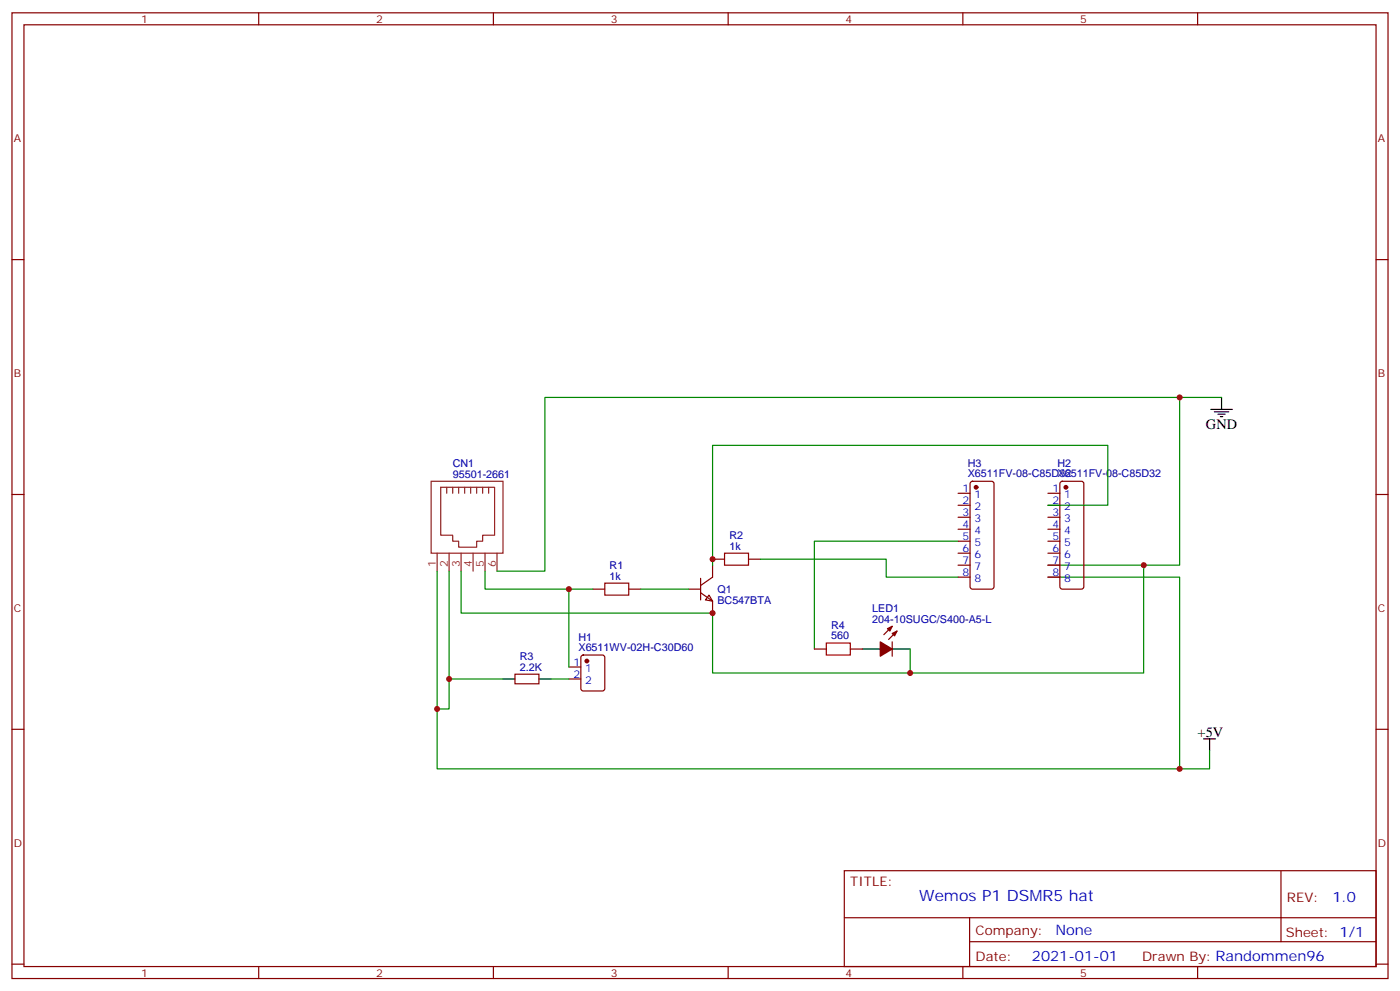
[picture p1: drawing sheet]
<svg xmlns="http://www.w3.org/2000/svg" width="412mm" height="292mm" viewBox="0 0 412 292" stroke-linecap="round" stroke-linejoin="round" font-family="sans-serif">
<g fill="none" stroke="#870000" stroke-width=".35">
<path d="M3.5 3.8h405.4v284.3h-405.4zM7.1 7.3h398.2v277.3h-398.2zM76.2 3.8v3.5M145.3 3.8v3.5M214.5 3.8v3.5M283.6 3.8v3.5M352.8 3.8v3.5M3.5 76.4h3.6M405.3 76.4h3.6M3.5 145.6h3.6M282.2 145.2h3.6M282.2 148.8h3.6"/>
<path d="M282.2 152.3h3.6M282.2 155.8h3.6M282.2 159.3h3.6M286 141.9l.5-.2h5.6l.5 .2 .2 .5v30.4l-.2 .5-.5 .2h-5.6l-.5-.3-.2-.4v-30.4zM308.7 145.2h3.5M308.7 148.8h3.5M308.7 152.3h3.5M308.7 155.8h3.5M308.7 159.3h3.5M312.4 141.9l.5-.2h5.7l.5 .2 .2 .5v30.4l-.3 .5-.4 .2h-5.7l-.5-.3-.2-.4v-30.4zM405.3 145.6h3.6M174.6 173.5h3.6"/>
<path d="M185.2 173.5h3.5M202.8 173.5h3.6M206.4 174.5l3.5 2.5v3.5M206.4 170.3v6.3M208.8 175.2l1.1 1.8-2.1-.4zM209.9 166.4v3.5l-3.5 2.5M209.9 164.6h3.5M220.5 164.6h3.5M282.2 162.9h3.6M282.2 166.4h3.6M282.2 169.9h3.6M308.7 162.9h3.5"/>
<path d="M308.7 166.4h3.5M308.7 169.9h3.5M151.7 198.5h7v2.8h-7zM167.6 196.4h3.5M167.6 199.9h3.5M171.3 193.1l.5-.2h5.6l.7 .4 .1 9.4-.5 .7h-5.9l-.6-.4-.1-9.4zM239.9 191.1h3.5M250.5 191.1h3.5M262.8 184.4l-2.5 2.5M262.8 189v4.2M264.2 185.8l-2.4 2.5M3.5 214.7h3.6"/>
<path d="M405.3 214.7h3.6M248.7 256.4h156.6v28.2h-156.6zM377.3 256.4v20.9M248.7 270.2h156.5M285.6 277.3h119.6M285.6 270.2v14.1M3.5 283.9h3.6M76.2 284.6v3.5M145.3 284.6v3.5M214.5 284.6v3.5M283.6 284.6v3.5M352.8 284.6v3.5"/>
<path d="M405.3 283.9h3.6"/>
</g>
<g fill="none" stroke="#8c2424" stroke-width=".35">
<path d="M127 141.7h21.2v21.2h-21.2zM129.8 143.5h15.9v14.1h-3.5v1.7h-1.8v1.8h-5.3v-1.8h-1.8v-1.7h-3.5zM131.6 143.5v1.7M133.3 143.5v1.7M135.1 143.5v1.7M136.9 143.5v1.7M138.6 143.5v1.7M140.4 143.5v1.7M142.2 143.5v1.7M143.9 143.5v1.7M128.8 162.9v5.3M132.3 162.9v5.3"/>
<path d="M135.8 162.9v5.3M139.3 162.9v5.3M142.9 162.9v5.3M146.4 162.9v5.3"/>
</g>
<path d="M359.8 117v3.5M356.7 120.5h6.3M357.7 121.2h4.2M358.8 122h2.1M359.5 122.7h.7M148.2 199.9h3.5M158.7 199.9h3.6M254 191.1h5.3M262.8 191.1h5.3M354.5 217.6h3.6M356.3 217.6v3.5" fill="none" stroke="#000" stroke-width=".35"/>
<g fill="#870000" stroke="#870000" stroke-width=".35">
<path d="M259.3 189l3.5 2.1-3.5 2.1z"/>
<path d="M262.8 186.5l1.4-.7-.7 1.4z"/>
<path d="M261.4 185.1l1.4-.7-.7 1.4z"/>
<circle cx="172.9" cy="194.6" r=".53"/>
<circle cx="314" cy="143.5" r=".53"/>
<circle cx="287.5" cy="143.5" r=".53"/>
</g>
<path d="M178.2 171.7h7v3.5h-7zM213.4 162.9h7.1v3.5h-7.1zM243.4 189.3h7.1v3.6h-7.1z" fill="none" stroke="#a10000" stroke-width=".35"/>
<g fill="none" stroke="#008700" stroke-width=".35">
<path d="M347.5 117v49.4h-38.8M359.8 117h-199.3v51.2h-14.1M282.2 159.3h-42.3v31.8M308.7 148.8h17.6v-17.7h-116.4v35.3M128.8 168.2v58.2h218.7v-56.5h-38.8M132.3 168.2v31.7h15.9M142.9 168.2v5.3h31.7M167.6 173.5v22.9M188.7 173.5h14.1M224 164.6h37.1v5.3h21.1M336.9 166.4v31.8h-127v-17.7h-74.1v-12.3M132.3 199.9v8.8h-3.5"/>
<path d="M162.3 199.9h5.3M268.1 191.1v7.1M356.3 221.1v5.3h-8.8"/>
</g>
<g fill="#c00">
<circle cx="132.3" cy="199.9" r=".88"/>
<circle cx="167.6" cy="173.5" r=".88"/>
<circle cx="128.8" cy="208.7" r=".88"/>
<circle cx="347.5" cy="117" r=".88"/>
<circle cx="347.5" cy="226.4" r=".88"/>
<circle cx="209.9" cy="180.5" r=".88"/>
<circle cx="268.1" cy="198.2" r=".88"/>
<circle cx="209.9" cy="164.6" r=".88"/>
<circle cx="336.9" cy="166.4" r=".88"/>
</g>
<text font-size="4.6" fill="#00f" x="270.8" y="265.4">Wemos P1 DSMR5 hat</text>
<g font-size="4.2">
<text x="355.2" y="126.2">GND</text>
<text x="352.8" y="216.9">+5V</text>
</g>
<g font-size="4.2" fill="#00f">
<text x="392.5" y="265.6">1.0</text>
<text x="310.9" y="275.2">None</text>
<text x="304" y="283">2021-01-01</text>
</g>
<g font-size="3.9" fill="#800">
<text x="250.5" y="260.9">TITLE:</text>
<text x="379.1" y="265.6">REV:</text>
<text x="287.4" y="275.1">Company:</text>
<text x="378.7" y="275.8">Sheet: 1/1</text>
<text x="287.4" y="282.8">Date:</text>
<text x="336.4" y="282.9">Drawn By: Randommen96</text>
</g>
<g font-size="3.2" fill="#800">
<text x="41.6" y="6.8">1</text>
<text x="110.8" y="6.8">2</text>
<text x="179.9" y="6.8">3</text>
<text x="249.1" y="6.8">4</text>
<text x="318.2" y="6.8">5</text>
<text x="4.1" y="41.9">A</text>
<text x="405.9" y="41.9">A</text>
<text x="4.1" y="111">B</text>
<text x="405.9" y="111">B</text>
<text x="4.1" y="180.2">C</text>
<text x="405.9" y="180.2">C</text>
<text x="4.1" y="249.3">D</text>
<text x="405.9" y="249.3">D</text>
<text x="41.6" y="287.6">1</text>
<text x="110.8" y="287.6">2</text>
<text x="179.9" y="287.6">3</text>
<text x="249.1" y="287.6">4</text>
<text x="318.2" y="287.6">5</text>
</g>
<g font-size="3.2" fill="#000080">
<text x="133.4" y="137.4">CN1</text>
<text x="285.1" y="137.4">H3</text>
<text x="311.5" y="137.4">H2</text>
<text x="133.4" y="140.7">95501-2661</text>
<text x="285.1" y="140.6">X6511FV-08-C85D32</text>
<text x="311.5" y="140.6">X6511FV-08-C85D32</text>
<text x="214.9" y="161.8">1k</text>
<text x="214.9" y="158.6">R2</text>
<text x="179.6" y="167.4">R1</text>
<text x="179.6" y="170.6">1k</text>
<text x="211.3" y="177.8">BC547BTA</text>
<text x="211.3" y="174.6">Q1</text>
<text x="244.8" y="185.1">R4</text>
<text x="256.9" y="183.3">204-10SUGC/S400-A5-L</text>
<text x="256.9" y="180.1">LED1</text>
<text x="170.4" y="191.7">X6511WV-02H-C30D60</text>
<text x="170.4" y="188.6">H1</text>
<text x="244.8" y="188.3">560</text>
<text x="153.1" y="197.4">2.2K</text>
<text x="153.1" y="194.3">R3</text>
</g>
<g font-size="3.2" fill="#00f">
<text x="283.6" y="144.9">1</text>
<text x="283.6" y="148.4">2</text>
<text x="287.1" y="146.6">1</text>
<text x="310" y="144.9">1</text>
<text x="310" y="148.4">2</text>
<text x="313.5" y="146.6">1</text>
<text x="283.6" y="151.9">3</text>
<text x="283.6" y="155.5">4</text>
<text x="287.1" y="150.2">2</text>
<text x="287.1" y="153.7">3</text>
<text x="310" y="151.9">3</text>
<text x="310" y="155.5">4</text>
<text x="313.5" y="150.2">2</text>
<text x="313.5" y="153.7">3</text>
<text x="283.6" y="159">5</text>
<text x="287.1" y="157.2">4</text>
<text x="287.1" y="160.8">5</text>
<text x="310" y="159">5</text>
<text x="313.5" y="157.2">4</text>
<text x="313.5" y="160.8">5</text>
<text x="283.6" y="162.5">6</text>
<text x="283.6" y="166.1">7</text>
<text x="287.1" y="164.3">6</text>
<text x="287.1" y="167.8">7</text>
<text x="310" y="162.5">6</text>
<text x="310" y="166.1">7</text>
<text x="313.5" y="164.3">6</text>
<text x="313.5" y="167.8">7</text>
<text x="283.6" y="169.6">8</text>
<text x="287.1" y="171.3">8</text>
<text x="310" y="169.6">8</text>
<text x="313.5" y="171.3">8</text>
<text x="168.9" y="196">1</text>
<text x="172.4" y="197.8">1</text>
<text x="168.9" y="199.6">2</text>
<text x="172.4" y="201.3">2</text>
</g>
<g font-size="3.2" fill="#8d2323">
<text x="128.4" y="167" transform="rotate(-90 128.4 167)">1</text>
<text x="131.9" y="167" transform="rotate(-90 131.9 167)">2</text>
<text x="135.5" y="167" transform="rotate(-90 135.5 167)">3</text>
<text x="139" y="167" transform="rotate(-90 139 167)">4</text>
<text x="142.5" y="167" transform="rotate(-90 142.5 167)">5</text>
<text x="146" y="167" transform="rotate(-90 146 167)">6</text>
</g>
</svg>
